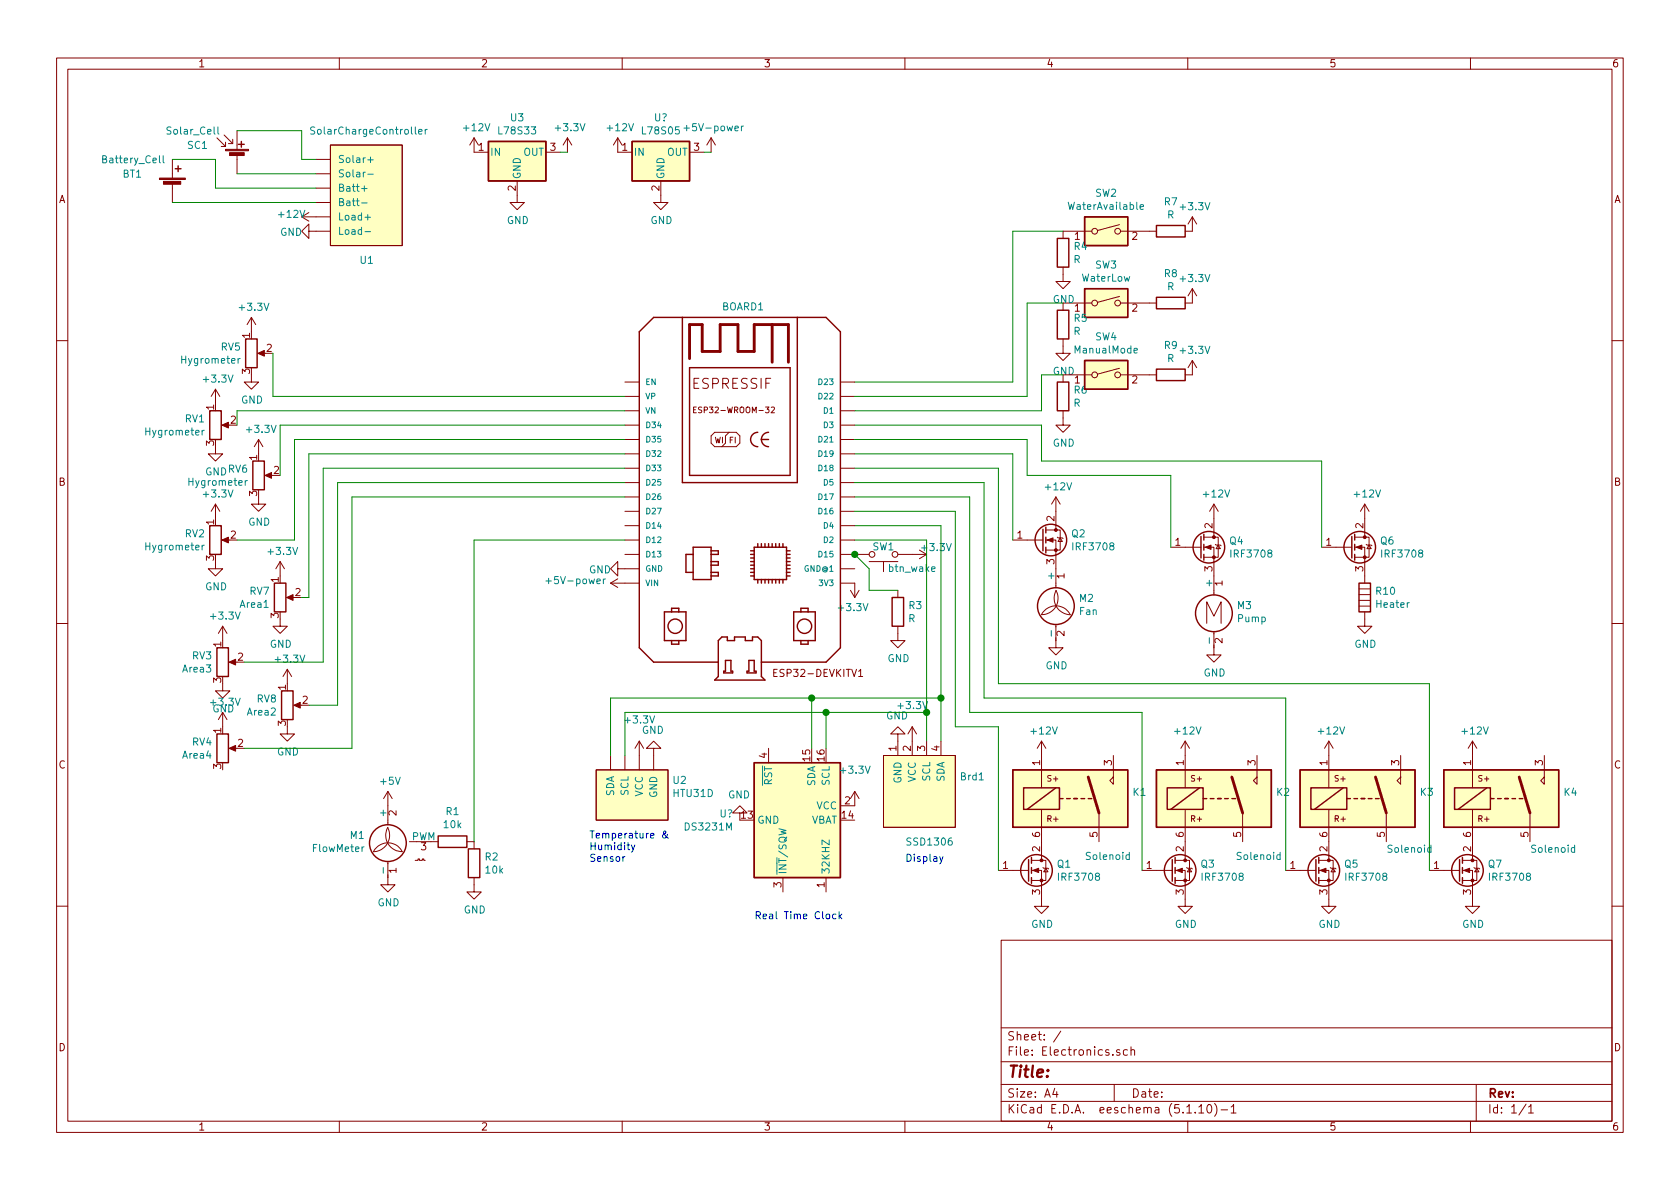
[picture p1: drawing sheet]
EESchema Schematic File Version 4
EELAYER 30 0
EELAYER END
$Descr A4 11693 8268
encoding utf-8
Sheet 1 1
Title ""
Date ""
Rev ""
Comp ""
Comment1 ""
Comment2 ""
Comment3 ""
Comment4 ""
$EndDescr
$Comp
L Electronics-rescue:SW_DIP_x01-Switch SW2
U 1 1
P 7700 1600
F 0 "SW2" H 7700 1867 50  0000 C CNN
F 1 "WaterAvailable" H 7700 1776 50  0000 C CNN
F 2 "" H 7700 1600 50  0001 C CNN
F 3 "~" H 7700 1600 50  0001 C CNN
	1    7700 1600
	1    0    0    -1  
$EndComp
$Comp
L Electronics-rescue:SW_DIP_x01-Switch SW4
U 1 1
P 7700 2600
F 0 "SW4" H 7700 2867 50  0000 C CNN
F 1 "ManualMode" H 7700 2776 50  0000 C CNN
F 2 "" H 7700 2600 50  0001 C CNN
F 3 "~" H 7700 2600 50  0001 C CNN
	1    7700 2600
	1    0    0    -1  
$EndComp
$Comp
L Electronics-rescue:Fan-Motor M2
U 1 1
P 7350 4250
F 0 "M2" H 7508 4346 50  0000 L CNN
F 1 "Fan" H 7508 4255 50  0000 L CNN
F 2 "" H 7350 4260 50  0001 C CNN
F 3 "~" H 7350 4260 50  0001 C CNN
	1    7350 4250
	1    0    0    -1  
$EndComp
$Comp
L Electronics-rescue:Heater-Device R10
U 1 1
P 9500 4150
F 0 "R10" H 9570 4196 50  0000 L CNN
F 1 "Heater" H 9570 4105 50  0000 L CNN
F 2 "" V 9430 4150 50  0001 C CNN
F 3 "~" H 9500 4150 50  0001 C CNN
	1    9500 4150
	1    0    0    -1  
$EndComp
$Comp
L Electronics-rescue:Motor_DC-Motor M3
U 1 1
P 8450 4200
F 0 "M3" H 8608 4196 50  0000 L CNN
F 1 "Pump" H 8608 4105 50  0000 L CNN
F 2 "" H 8450 4110 50  0001 C CNN
F 3 "~" H 8450 4110 50  0001 C CNN
	1    8450 4200
	1    0    0    -1  
$EndComp
$Comp
L Electronics-rescue:IRLB8721PBF-Transistor_FET Q2
U 1 1
P 7250 3750
F 0 "Q2" H 7454 3796 50  0000 L CNN
F 1 "IRF3708" H 7454 3705 50  0000 L CNN
F 2 "Package_TO_SOT_THT:TO-220-3_Vertical" H 7500 3675 50  0001 L CIN
F 3 "http://www.infineon.com/dgdl/irlb8721pbf.pdf?fileId=5546d462533600a40153566056732591" H 7250 3750 50  0001 L CNN
	1    7250 3750
	1    0    0    -1  
$EndComp
$Comp
L Electronics-rescue:IRLB8721PBF-Transistor_FET Q4
U 1 1
P 8350 3800
F 0 "Q4" H 8554 3846 50  0000 L CNN
F 1 "IRF3708" H 8554 3755 50  0000 L CNN
F 2 "Package_TO_SOT_THT:TO-220-3_Vertical" H 8600 3725 50  0001 L CIN
F 3 "http://www.infineon.com/dgdl/irlb8721pbf.pdf?fileId=5546d462533600a40153566056732591" H 8350 3800 50  0001 L CNN
	1    8350 3800
	1    0    0    -1  
$EndComp
$Comp
L Electronics-rescue:R-Device R4
U 1 1
P 7400 1750
F 0 "R4" H 7470 1796 50  0000 L CNN
F 1 "R" H 7470 1705 50  0000 L CNN
F 2 "" V 7330 1750 50  0001 C CNN
F 3 "~" H 7400 1750 50  0001 C CNN
	1    7400 1750
	1    0    0    -1  
$EndComp
$Comp
L Electronics-rescue:R-Device R7
U 1 1
P 8150 1600
F 0 "R7" V 7943 1600 50  0000 C CNN
F 1 "R" V 8034 1600 50  0000 C CNN
F 2 "" V 8080 1600 50  0001 C CNN
F 3 "~" H 8150 1600 50  0001 C CNN
	1    8150 1600
	0    1    1    0   
$EndComp
$Comp
L Electronics-rescue:R-Device R5
U 1 1
P 7400 2250
F 0 "R5" H 7470 2296 50  0000 L CNN
F 1 "R" H 7470 2205 50  0000 L CNN
F 2 "" V 7330 2250 50  0001 C CNN
F 3 "~" H 7400 2250 50  0001 C CNN
	1    7400 2250
	1    0    0    -1  
$EndComp
$Comp
L Electronics-rescue:R-Device R8
U 1 1
P 8150 2100
F 0 "R8" V 7943 2100 50  0000 C CNN
F 1 "R" V 8034 2100 50  0000 C CNN
F 2 "" V 8080 2100 50  0001 C CNN
F 3 "~" H 8150 2100 50  0001 C CNN
	1    8150 2100
	0    1    1    0   
$EndComp
$Comp
L Electronics-rescue:R-Device R6
U 1 1
P 7400 2750
F 0 "R6" H 7470 2796 50  0000 L CNN
F 1 "R" H 7470 2705 50  0000 L CNN
F 2 "" V 7330 2750 50  0001 C CNN
F 3 "~" H 7400 2750 50  0001 C CNN
	1    7400 2750
	1    0    0    -1  
$EndComp
$Comp
L Electronics-rescue:R-Device R9
U 1 1
P 8150 2600
F 0 "R9" V 7943 2600 50  0000 C CNN
F 1 "R" V 8034 2600 50  0000 C CNN
F 2 "" V 8080 2600 50  0001 C CNN
F 3 "~" H 8150 2600 50  0001 C CNN
	1    8150 2600
	0    1    1    0   
$EndComp
$Comp
L Electronics-rescue:+3.3V-power #PWR040
U 1 1
P 8300 1600
F 0 "#PWR040" H 8300 1450 50  0001 C CNN
F 1 "+3.3V" H 8315 1773 50  0000 C CNN
F 2 "" H 8300 1600 50  0001 C CNN
F 3 "" H 8300 1600 50  0001 C CNN
	1    8300 1600
	1    0    0    -1  
$EndComp
$Comp
L Electronics-rescue:+3.3V-power #PWR041
U 1 1
P 8300 2100
F 0 "#PWR041" H 8300 1950 50  0001 C CNN
F 1 "+3.3V" H 8315 2273 50  0000 C CNN
F 2 "" H 8300 2100 50  0001 C CNN
F 3 "" H 8300 2100 50  0001 C CNN
	1    8300 2100
	1    0    0    -1  
$EndComp
$Comp
L Electronics-rescue:+3.3V-power #PWR042
U 1 1
P 8300 2600
F 0 "#PWR042" H 8300 2450 50  0001 C CNN
F 1 "+3.3V" H 8315 2773 50  0000 C CNN
F 2 "" H 8300 2600 50  0001 C CNN
F 3 "" H 8300 2600 50  0001 C CNN
	1    8300 2600
	1    0    0    -1  
$EndComp
$Comp
L Electronics-rescue:GND-power #PWR037
U 1 1
P 7400 2900
F 0 "#PWR037" H 7400 2650 50  0001 C CNN
F 1 "GND" H 7405 2727 50  0000 C CNN
F 2 "" H 7400 2900 50  0001 C CNN
F 3 "" H 7400 2900 50  0001 C CNN
	1    7400 2900
	1    0    0    -1  
$EndComp
$Comp
L Electronics-rescue:GND-power #PWR036
U 1 1
P 7400 2400
F 0 "#PWR036" H 7400 2150 50  0001 C CNN
F 1 "GND" H 7405 2227 50  0000 C CNN
F 2 "" H 7400 2400 50  0001 C CNN
F 3 "" H 7400 2400 50  0001 C CNN
	1    7400 2400
	1    0    0    -1  
$EndComp
$Comp
L Electronics-rescue:GND-power #PWR035
U 1 1
P 7400 1900
F 0 "#PWR035" H 7400 1650 50  0001 C CNN
F 1 "GND" H 7405 1727 50  0000 C CNN
F 2 "" H 7400 1900 50  0001 C CNN
F 3 "" H 7400 1900 50  0001 C CNN
	1    7400 1900
	1    0    0    -1  
$EndComp
$Comp
L Electronics-rescue:SW_DIP_x01-Switch SW3
U 1 1
P 7700 2100
F 0 "SW3" H 7700 2367 50  0000 C CNN
F 1 "WaterLow" H 7700 2276 50  0000 C CNN
F 2 "" H 7700 2100 50  0001 C CNN
F 3 "~" H 7700 2100 50  0001 C CNN
	1    7700 2100
	1    0    0    -1  
$EndComp
Wire Wire Line
	7400 2600 7250 2600
Wire Wire Line
	7250 2600 7250 2850
Wire Wire Line
	7150 2750 7150 2100
Wire Wire Line
	7150 2100 7400 2100
Wire Wire Line
	7050 2650 7050 1600
Wire Wire Line
	7050 1600 7400 1600
$Comp
L Electronics-rescue:+12V-power #PWR047
U 1 1
P 9500 3600
F 0 "#PWR047" H 9500 3450 50  0001 C CNN
F 1 "+12V" H 9515 3773 50  0000 C CNN
F 2 "" H 9500 3600 50  0001 C CNN
F 3 "" H 9500 3600 50  0001 C CNN
	1    9500 3600
	1    0    0    -1  
$EndComp
$Comp
L Electronics-rescue:+12V-power #PWR033
U 1 1
P 7350 3550
F 0 "#PWR033" H 7350 3400 50  0001 C CNN
F 1 "+12V" H 7365 3723 50  0000 C CNN
F 2 "" H 7350 3550 50  0001 C CNN
F 3 "" H 7350 3550 50  0001 C CNN
	1    7350 3550
	1    0    0    -1  
$EndComp
$Comp
L Electronics-rescue:+12V-power #PWR043
U 1 1
P 8450 3600
F 0 "#PWR043" H 8450 3450 50  0001 C CNN
F 1 "+12V" H 8465 3773 50  0000 C CNN
F 2 "" H 8450 3600 50  0001 C CNN
F 3 "" H 8450 3600 50  0001 C CNN
	1    8450 3600
	1    0    0    -1  
$EndComp
$Comp
L Electronics-rescue:GND-power #PWR034
U 1 1
P 7350 4450
F 0 "#PWR034" H 7350 4200 50  0001 C CNN
F 1 "GND" H 7355 4277 50  0000 C CNN
F 2 "" H 7350 4450 50  0001 C CNN
F 3 "" H 7350 4450 50  0001 C CNN
	1    7350 4450
	1    0    0    -1  
$EndComp
$Comp
L Electronics-rescue:GND-power #PWR048
U 1 1
P 9500 4300
F 0 "#PWR048" H 9500 4050 50  0001 C CNN
F 1 "GND" H 9505 4127 50  0000 C CNN
F 2 "" H 9500 4300 50  0001 C CNN
F 3 "" H 9500 4300 50  0001 C CNN
	1    9500 4300
	1    0    0    -1  
$EndComp
$Comp
L Electronics-rescue:GND-power #PWR044
U 1 1
P 8450 4500
F 0 "#PWR044" H 8450 4250 50  0001 C CNN
F 1 "GND" H 8455 4327 50  0000 C CNN
F 2 "" H 8450 4500 50  0001 C CNN
F 3 "" H 8450 4500 50  0001 C CNN
	1    8450 4500
	1    0    0    -1  
$EndComp
Wire Wire Line
	7250 3200 9200 3200
$Comp
L Electronics-rescue:ADW11-Relay K3
U 1 1
P 9450 5550
F 0 "K3" H 9880 5596 50  0000 L CNN
F 1 "Solenoid" H 9650 5200 50  0000 L CNN
F 2 "Relay_THT:Relay_1P1T_NO_10x24x18.8mm_Panasonic_ADW11xxxxW_THT" H 10775 5500 50  0001 C CNN
F 3 "https://www.panasonic-electric-works.com/pew/es/downloads/ds_dw_hl_en.pdf" H 9450 5550 50  0001 C CNN
	1    9450 5550
	1    0    0    -1  
$EndComp
$Comp
L Electronics-rescue:IRLB8721PBF-Transistor_FET Q5
U 1 1
P 9150 6050
F 0 "Q5" H 9354 6096 50  0000 L CNN
F 1 "IRF3708" H 9354 6005 50  0000 L CNN
F 2 "Package_TO_SOT_THT:TO-220-3_Vertical" H 9400 5975 50  0001 L CIN
F 3 "http://www.infineon.com/dgdl/irlb8721pbf.pdf?fileId=5546d462533600a40153566056732591" H 9150 6050 50  0001 L CNN
	1    9150 6050
	1    0    0    -1  
$EndComp
$Comp
L Electronics-rescue:+12V-power #PWR045
U 1 1
P 9250 5250
F 0 "#PWR045" H 9250 5100 50  0001 C CNN
F 1 "+12V" H 9265 5423 50  0000 C CNN
F 2 "" H 9250 5250 50  0001 C CNN
F 3 "" H 9250 5250 50  0001 C CNN
	1    9250 5250
	1    0    0    -1  
$EndComp
$Comp
L Electronics-rescue:GND-power #PWR046
U 1 1
P 9250 6250
F 0 "#PWR046" H 9250 6000 50  0001 C CNN
F 1 "GND" H 9255 6077 50  0000 C CNN
F 2 "" H 9250 6250 50  0001 C CNN
F 3 "" H 9250 6250 50  0001 C CNN
	1    9250 6250
	1    0    0    -1  
$EndComp
$Comp
L Electronics-rescue:ADW11-Relay K2
U 1 1
P 8450 5550
F 0 "K2" H 8880 5596 50  0000 L CNN
F 1 "Solenoid" H 8600 5150 50  0000 L CNN
F 2 "Relay_THT:Relay_1P1T_NO_10x24x18.8mm_Panasonic_ADW11xxxxW_THT" H 9775 5500 50  0001 C CNN
F 3 "https://www.panasonic-electric-works.com/pew/es/downloads/ds_dw_hl_en.pdf" H 8450 5550 50  0001 C CNN
	1    8450 5550
	1    0    0    -1  
$EndComp
$Comp
L Electronics-rescue:IRLB8721PBF-Transistor_FET Q3
U 1 1
P 8150 6050
F 0 "Q3" H 8354 6096 50  0000 L CNN
F 1 "IRF3708" H 8354 6005 50  0000 L CNN
F 2 "Package_TO_SOT_THT:TO-220-3_Vertical" H 8400 5975 50  0001 L CIN
F 3 "http://www.infineon.com/dgdl/irlb8721pbf.pdf?fileId=5546d462533600a40153566056732591" H 8150 6050 50  0001 L CNN
	1    8150 6050
	1    0    0    -1  
$EndComp
$Comp
L Electronics-rescue:+12V-power #PWR038
U 1 1
P 8250 5250
F 0 "#PWR038" H 8250 5100 50  0001 C CNN
F 1 "+12V" H 8265 5423 50  0000 C CNN
F 2 "" H 8250 5250 50  0001 C CNN
F 3 "" H 8250 5250 50  0001 C CNN
	1    8250 5250
	1    0    0    -1  
$EndComp
$Comp
L Electronics-rescue:GND-power #PWR039
U 1 1
P 8250 6250
F 0 "#PWR039" H 8250 6000 50  0001 C CNN
F 1 "GND" H 8255 6077 50  0000 C CNN
F 2 "" H 8250 6250 50  0001 C CNN
F 3 "" H 8250 6250 50  0001 C CNN
	1    8250 6250
	1    0    0    -1  
$EndComp
$Comp
L Electronics-rescue:ADW11-Relay K4
U 1 1
P 10450 5550
F 0 "K4" H 10880 5596 50  0000 L CNN
F 1 "Solenoid" H 10650 5200 50  0000 L CNN
F 2 "Relay_THT:Relay_1P1T_NO_10x24x18.8mm_Panasonic_ADW11xxxxW_THT" H 11775 5500 50  0001 C CNN
F 3 "https://www.panasonic-electric-works.com/pew/es/downloads/ds_dw_hl_en.pdf" H 10450 5550 50  0001 C CNN
	1    10450 5550
	1    0    0    -1  
$EndComp
$Comp
L Electronics-rescue:IRLB8721PBF-Transistor_FET Q7
U 1 1
P 10150 6050
F 0 "Q7" H 10354 6096 50  0000 L CNN
F 1 "IRF3708" H 10354 6005 50  0000 L CNN
F 2 "Package_TO_SOT_THT:TO-220-3_Vertical" H 10400 5975 50  0001 L CIN
F 3 "http://www.infineon.com/dgdl/irlb8721pbf.pdf?fileId=5546d462533600a40153566056732591" H 10150 6050 50  0001 L CNN
	1    10150 6050
	1    0    0    -1  
$EndComp
$Comp
L Electronics-rescue:+12V-power #PWR049
U 1 1
P 10250 5250
F 0 "#PWR049" H 10250 5100 50  0001 C CNN
F 1 "+12V" H 10265 5423 50  0000 C CNN
F 2 "" H 10250 5250 50  0001 C CNN
F 3 "" H 10250 5250 50  0001 C CNN
	1    10250 5250
	1    0    0    -1  
$EndComp
$Comp
L Electronics-rescue:GND-power #PWR050
U 1 1
P 10250 6250
F 0 "#PWR050" H 10250 6000 50  0001 C CNN
F 1 "GND" H 10255 6077 50  0000 C CNN
F 2 "" H 10250 6250 50  0001 C CNN
F 3 "" H 10250 6250 50  0001 C CNN
	1    10250 6250
	1    0    0    -1  
$EndComp
$Comp
L Electronics-rescue:ADW11-Relay K1
U 1 1
P 7450 5550
F 0 "K1" H 7880 5596 50  0000 L CNN
F 1 "Solenoid" H 7550 5150 50  0000 L CNN
F 2 "Relay_THT:Relay_1P1T_NO_10x24x18.8mm_Panasonic_ADW11xxxxW_THT" H 8775 5500 50  0001 C CNN
F 3 "https://www.panasonic-electric-works.com/pew/es/downloads/ds_dw_hl_en.pdf" H 7450 5550 50  0001 C CNN
	1    7450 5550
	1    0    0    -1  
$EndComp
$Comp
L Electronics-rescue:IRLB8721PBF-Transistor_FET Q1
U 1 1
P 7150 6050
F 0 "Q1" H 7354 6096 50  0000 L CNN
F 1 "IRF3708" H 7354 6005 50  0000 L CNN
F 2 "Package_TO_SOT_THT:TO-220-3_Vertical" H 7400 5975 50  0001 L CIN
F 3 "http://www.infineon.com/dgdl/irlb8721pbf.pdf?fileId=5546d462533600a40153566056732591" H 7150 6050 50  0001 L CNN
	1    7150 6050
	1    0    0    -1  
$EndComp
$Comp
L Electronics-rescue:+12V-power #PWR031
U 1 1
P 7250 5250
F 0 "#PWR031" H 7250 5100 50  0001 C CNN
F 1 "+12V" H 7265 5423 50  0000 C CNN
F 2 "" H 7250 5250 50  0001 C CNN
F 3 "" H 7250 5250 50  0001 C CNN
	1    7250 5250
	1    0    0    -1  
$EndComp
$Comp
L Electronics-rescue:GND-power #PWR032
U 1 1
P 7250 6250
F 0 "#PWR032" H 7250 6000 50  0001 C CNN
F 1 "GND" H 7255 6077 50  0000 C CNN
F 2 "" H 7250 6250 50  0001 C CNN
F 3 "" H 7250 6250 50  0001 C CNN
	1    7250 6250
	1    0    0    -1  
$EndComp
Wire Wire Line
	6950 4750 9950 4750
Wire Wire Line
	9950 4750 9950 6050
Wire Wire Line
	8950 6050 8950 4850
Wire Wire Line
	8950 4850 6850 4850
Wire Wire Line
	7950 4950 7950 6050
Wire Wire Line
	7250 2950 7250 3200
Wire Wire Line
	7150 3050 7150 3300
Wire Wire Line
	7050 3150 7050 3750
Wire Wire Line
	6950 6050 6950 5050
Wire Wire Line
	6950 3250 6950 4750
Wire Wire Line
	6850 4850 6850 3350
$Comp
L SSD1306-128x64_OLED:SSD1306 Brd1
U 1 1
P 6400 5500
F 0 "Brd1" H 6678 5604 50  0000 L CNN
F 1 "SSD1306" H 6300 5150 50  0000 L CNN
F 2 "" H 6400 5750 50  0001 C CNN
F 3 "" H 6400 5750 50  0001 C CNN
	1    6400 5500
	1    0    0    -1  
$EndComp
$Comp
L Electronics-rescue:R-Device R1
U 1 1
P 3150 5850
F 0 "R1" V 3357 5850 50  0000 C CNN
F 1 "10k" V 3266 5850 50  0000 C CNN
F 2 "" V 3080 5850 50  0001 C CNN
F 3 "~" H 3150 5850 50  0001 C CNN
	1    3150 5850
	0    -1   -1   0   
$EndComp
$Comp
L Electronics-rescue:R-Device R2
U 1 1
P 3300 6000
F 0 "R2" H 3370 6046 50  0000 L CNN
F 1 "10k" H 3370 5955 50  0000 L CNN
F 2 "" V 3230 6000 50  0001 C CNN
F 3 "~" H 3300 6000 50  0001 C CNN
	1    3300 6000
	1    0    0    -1  
$EndComp
$Comp
L Electronics-rescue:GND-power #PWR022
U 1 1
P 3300 6150
F 0 "#PWR022" H 3300 5900 50  0001 C CNN
F 1 "GND" H 3305 5977 50  0000 C CNN
F 2 "" H 3300 6150 50  0001 C CNN
F 3 "" H 3300 6150 50  0001 C CNN
	1    3300 6150
	1    0    0    -1  
$EndComp
$Comp
L Electronics-rescue:+5V-power #PWR018
U 1 1
P 2700 5600
F 0 "#PWR018" H 2700 5450 50  0001 C CNN
F 1 "+5V" H 2715 5773 50  0000 C CNN
F 2 "" H 2700 5600 50  0001 C CNN
F 3 "" H 2700 5600 50  0001 C CNN
	1    2700 5600
	1    0    0    -1  
$EndComp
$Comp
L Electronics-rescue:GND-power #PWR019
U 1 1
P 2700 6100
F 0 "#PWR019" H 2700 5850 50  0001 C CNN
F 1 "GND" H 2705 5927 50  0000 C CNN
F 2 "" H 2700 6100 50  0001 C CNN
F 3 "" H 2700 6100 50  0001 C CNN
	1    2700 6100
	1    0    0    -1  
$EndComp
$Comp
L Electronics-rescue:Fan_Tacho_PWM-Motor M1
U 1 1
P 2700 5900
F 0 "M1" H 2857 5996 50  0000 L CNN
F 1 "FlowMeter" H 2857 5905 50  0000 L CNN
F 2 "" H 2700 5910 50  0001 C CNN
F 3 "http://www.formfactors.org/developer%5Cspecs%5Crev1_2_public.pdf" H 2700 5910 50  0001 C CNN
	1    2700 5900
	-1   0    0    -1  
$EndComp
Wire Wire Line
	6650 3550 5950 3550
Wire Wire Line
	6650 5050 6650 3550
Wire Wire Line
	6950 5050 6650 5050
Wire Wire Line
	6750 4950 7950 4950
Wire Wire Line
	6750 3450 6750 4950
Wire Wire Line
	5950 3450 6750 3450
Wire Wire Line
	6850 3350 5950 3350
Wire Wire Line
	5950 3250 6950 3250
Wire Wire Line
	5950 3150 7050 3150
Wire Wire Line
	5950 3050 7150 3050
Wire Wire Line
	5950 2950 7250 2950
Wire Wire Line
	5950 2650 7050 2650
Wire Wire Line
	5950 2750 7150 2750
Wire Wire Line
	7250 2850 5950 2850
Wire Wire Line
	4350 3450 2450 3450
$Comp
L Electronics-rescue:R_POT-Device RV4
U 1 1
P 1550 5200
F 0 "RV4" H 1480 5246 50  0000 R CNN
F 1 "Area4" H 1480 5155 50  0000 R CNN
F 2 "" H 1550 5200 50  0001 C CNN
F 3 "~" H 1550 5200 50  0001 C CNN
	1    1550 5200
	1    0    0    -1  
$EndComp
$Comp
L Electronics-rescue:R_POT-Device RV3
U 1 1
P 1550 4600
F 0 "RV3" H 1480 4646 50  0000 R CNN
F 1 "Area3" H 1480 4555 50  0000 R CNN
F 2 "" H 1550 4600 50  0001 C CNN
F 3 "~" H 1550 4600 50  0001 C CNN
	1    1550 4600
	1    0    0    -1  
$EndComp
$Comp
L Electronics-rescue:R_POT-Device RV8
U 1 1
P 2000 4900
F 0 "RV8" H 1930 4946 50  0000 R CNN
F 1 "Area2" H 1930 4855 50  0000 R CNN
F 2 "" H 2000 4900 50  0001 C CNN
F 3 "~" H 2000 4900 50  0001 C CNN
	1    2000 4900
	1    0    0    -1  
$EndComp
$Comp
L Electronics-rescue:R_POT-Device RV7
U 1 1
P 1950 4150
F 0 "RV7" H 1880 4196 50  0000 R CNN
F 1 "Area1" H 1880 4105 50  0000 R CNN
F 2 "" H 1950 4150 50  0001 C CNN
F 3 "~" H 1950 4150 50  0001 C CNN
	1    1950 4150
	1    0    0    -1  
$EndComp
Wire Wire Line
	1650 3750 2050 3750
Wire Wire Line
	2050 3050 4350 3050
Wire Wire Line
	4350 3350 2350 3350
Wire Wire Line
	4350 3250 2250 3250
Wire Wire Line
	4350 3150 2150 3150
Wire Wire Line
	1950 2950 1950 3300
Wire Wire Line
	2050 3050 2050 3750
Wire Wire Line
	4350 2950 1950 2950
Wire Wire Line
	1650 2850 1650 2950
Wire Wire Line
	4350 2850 1650 2850
Wire Wire Line
	1900 2750 1900 2450
Wire Wire Line
	4350 2750 1900 2750
$Comp
L Electronics-rescue:+3.3V-power #PWR01
U 1 1
P 1500 3600
F 0 "#PWR01" H 1500 3450 50  0001 C CNN
F 1 "+3.3V" H 1515 3773 50  0000 C CNN
F 2 "" H 1500 3600 50  0001 C CNN
F 3 "" H 1500 3600 50  0001 C CNN
	1    1500 3600
	1    0    0    -1  
$EndComp
$Comp
L Electronics-rescue:GND-power #PWR04
U 1 1
P 1500 3900
F 0 "#PWR04" H 1500 3650 50  0001 C CNN
F 1 "GND" H 1505 3727 50  0000 C CNN
F 2 "" H 1500 3900 50  0001 C CNN
F 3 "" H 1500 3900 50  0001 C CNN
	1    1500 3900
	1    0    0    -1  
$EndComp
$Comp
L Electronics-rescue:R_POT-Device RV2
U 1 1
P 1500 3750
F 0 "RV2" H 1430 3796 50  0000 R CNN
F 1 "Hygrometer" H 1430 3705 50  0000 R CNN
F 2 "" H 1500 3750 50  0001 C CNN
F 3 "~" H 1500 3750 50  0001 C CNN
	1    1500 3750
	1    0    0    -1  
$EndComp
$Comp
L Electronics-rescue:+3.3V-power #PWR010
U 1 1
P 1800 3150
F 0 "#PWR010" H 1800 3000 50  0001 C CNN
F 1 "+3.3V" H 1815 3323 50  0000 C CNN
F 2 "" H 1800 3150 50  0001 C CNN
F 3 "" H 1800 3150 50  0001 C CNN
	1    1800 3150
	1    0    0    -1  
$EndComp
$Comp
L Electronics-rescue:GND-power #PWR011
U 1 1
P 1800 3450
F 0 "#PWR011" H 1800 3200 50  0001 C CNN
F 1 "GND" H 1805 3277 50  0000 C CNN
F 2 "" H 1800 3450 50  0001 C CNN
F 3 "" H 1800 3450 50  0001 C CNN
	1    1800 3450
	1    0    0    -1  
$EndComp
$Comp
L Electronics-rescue:R_POT-Device RV6
U 1 1
P 1800 3300
F 0 "RV6" H 1730 3346 50  0000 R CNN
F 1 "Hygrometer" H 1730 3255 50  0000 R CNN
F 2 "" H 1800 3300 50  0001 C CNN
F 3 "~" H 1800 3300 50  0001 C CNN
	1    1800 3300
	1    0    0    -1  
$EndComp
$Comp
L Electronics-rescue:+3.3V-power #PWR02
U 1 1
P 1500 2800
F 0 "#PWR02" H 1500 2650 50  0001 C CNN
F 1 "+3.3V" H 1515 2973 50  0000 C CNN
F 2 "" H 1500 2800 50  0001 C CNN
F 3 "" H 1500 2800 50  0001 C CNN
	1    1500 2800
	1    0    0    -1  
$EndComp
$Comp
L Electronics-rescue:GND-power #PWR03
U 1 1
P 1500 3100
F 0 "#PWR03" H 1500 2850 50  0001 C CNN
F 1 "GND" H 1505 2927 50  0000 C CNN
F 2 "" H 1500 3100 50  0001 C CNN
F 3 "" H 1500 3100 50  0001 C CNN
	1    1500 3100
	1    0    0    -1  
$EndComp
$Comp
L Electronics-rescue:R_POT-Device RV1
U 1 1
P 1500 2950
F 0 "RV1" H 1430 2996 50  0000 R CNN
F 1 "Hygrometer" H 1430 2905 50  0000 R CNN
F 2 "" H 1500 2950 50  0001 C CNN
F 3 "~" H 1500 2950 50  0001 C CNN
	1    1500 2950
	1    0    0    -1  
$EndComp
$Comp
L Electronics-rescue:+3.3V-power #PWR08
U 1 1
P 1750 2300
F 0 "#PWR08" H 1750 2150 50  0001 C CNN
F 1 "+3.3V" H 1765 2473 50  0000 C CNN
F 2 "" H 1750 2300 50  0001 C CNN
F 3 "" H 1750 2300 50  0001 C CNN
	1    1750 2300
	1    0    0    -1  
$EndComp
$Comp
L Electronics-rescue:GND-power #PWR09
U 1 1
P 1750 2600
F 0 "#PWR09" H 1750 2350 50  0001 C CNN
F 1 "GND" H 1755 2427 50  0000 C CNN
F 2 "" H 1750 2600 50  0001 C CNN
F 3 "" H 1750 2600 50  0001 C CNN
	1    1750 2600
	1    0    0    -1  
$EndComp
$Comp
L Electronics-rescue:R_POT-Device RV5
U 1 1
P 1750 2450
F 0 "RV5" H 1680 2496 50  0000 R CNN
F 1 "Hygrometer" H 1680 2405 50  0000 R CNN
F 2 "" H 1750 2450 50  0001 C CNN
F 3 "~" H 1750 2450 50  0001 C CNN
	1    1750 2450
	1    0    0    -1  
$EndComp
$Comp
L Electronics-rescue:+3.3V-power #PWR029
U 1 1
P 6350 3850
F 0 "#PWR029" H 6350 3700 50  0001 C CNN
F 1 "+3.3V" V 6300 3900 50  0000 L CNN
F 2 "" H 6350 3850 50  0001 C CNN
F 3 "" H 6350 3850 50  0001 C CNN
	1    6350 3850
	0    1    1    0   
$EndComp
Wire Wire Line
	6550 3650 6550 4850
$Comp
L Electronics-rescue:GND-power #PWR028
U 1 1
P 6250 5150
F 0 "#PWR028" H 6250 4900 50  0001 C CNN
F 1 "GND" H 6255 4977 50  0000 C CNN
F 2 "" H 6250 5150 50  0001 C CNN
F 3 "" H 6250 5150 50  0001 C CNN
	1    6250 5150
	-1   0    0    1   
$EndComp
$Comp
L Electronics-rescue:+3.3V-power #PWR030
U 1 1
P 6350 5150
F 0 "#PWR030" H 6350 5000 50  0001 C CNN
F 1 "+3.3V" H 6350 5400 50  0000 C CNN
F 2 "" H 6350 5150 50  0001 C CNN
F 3 "" H 6350 5150 50  0001 C CNN
	1    6350 5150
	1    0    0    -1  
$EndComp
$Comp
L Electronics-rescue:+3.3V-power #PWR012
U 1 1
P 1950 4000
F 0 "#PWR012" H 1950 3850 50  0001 C CNN
F 1 "+3.3V" H 1965 4173 50  0000 C CNN
F 2 "" H 1950 4000 50  0001 C CNN
F 3 "" H 1950 4000 50  0001 C CNN
	1    1950 4000
	1    0    0    -1  
$EndComp
$Comp
L Electronics-rescue:+3.3V-power #PWR07
U 1 1
P 1550 5050
F 0 "#PWR07" H 1550 4900 50  0001 C CNN
F 1 "+3.3V" H 1565 5223 50  0000 C CNN
F 2 "" H 1550 5050 50  0001 C CNN
F 3 "" H 1550 5050 50  0001 C CNN
	1    1550 5050
	1    0    0    -1  
$EndComp
$Comp
L Electronics-rescue:+3.3V-power #PWR05
U 1 1
P 1550 4450
F 0 "#PWR05" H 1550 4300 50  0001 C CNN
F 1 "+3.3V" H 1565 4623 50  0000 C CNN
F 2 "" H 1550 4450 50  0001 C CNN
F 3 "" H 1550 4450 50  0001 C CNN
	1    1550 4450
	1    0    0    -1  
$EndComp
$Comp
L Electronics-rescue:+3.3V-power #PWR014
U 1 1
P 2000 4750
F 0 "#PWR014" H 2000 4600 50  0001 C CNN
F 1 "+3.3V" H 2015 4923 50  0000 C CNN
F 2 "" H 2000 4750 50  0001 C CNN
F 3 "" H 2000 4750 50  0001 C CNN
	1    2000 4750
	1    0    0    -1  
$EndComp
Wire Wire Line
	2150 3150 2150 4150
Wire Wire Line
	2150 4150 2100 4150
$Comp
L Electronics-rescue:GND-power #PWR013
U 1 1
P 1950 4300
F 0 "#PWR013" H 1950 4050 50  0001 C CNN
F 1 "GND" H 1955 4127 50  0000 C CNN
F 2 "" H 1950 4300 50  0001 C CNN
F 3 "" H 1950 4300 50  0001 C CNN
	1    1950 4300
	1    0    0    -1  
$EndComp
$Comp
L Electronics-rescue:GND-power #PWR06
U 1 1
P 1550 4750
F 0 "#PWR06" H 1550 4500 50  0001 C CNN
F 1 "GND" H 1555 4577 50  0000 C CNN
F 2 "" H 1550 4750 50  0001 C CNN
F 3 "" H 1550 4750 50  0001 C CNN
	1    1550 4750
	1    0    0    -1  
$EndComp
$Comp
L Electronics-rescue:GND-power #PWR015
U 1 1
P 2000 5050
F 0 "#PWR015" H 2000 4800 50  0001 C CNN
F 1 "GND" H 2005 4877 50  0000 C CNN
F 2 "" H 2000 5050 50  0001 C CNN
F 3 "" H 2000 5050 50  0001 C CNN
	1    2000 5050
	1    0    0    -1  
$EndComp
Wire Wire Line
	2250 3250 2250 4600
Wire Wire Line
	2250 4600 1700 4600
Wire Wire Line
	2350 4900 2150 4900
Wire Wire Line
	2350 3350 2350 4900
Wire Wire Line
	1700 5200 2450 5200
Wire Wire Line
	2450 3450 2450 5200
Wire Wire Line
	4350 3750 3300 3750
Wire Wire Line
	3300 3750 3300 5850
Wire Wire Line
	6550 3650 5950 3650
$Comp
L Electronics-rescue:SW_Push-Switch SW1
U 1 1
P 6150 3850
F 0 "SW1" H 6150 3800 50  0000 C CNN
F 1 "btn_wake" H 5950 3950 50  0000 C CNN
F 2 "" H 6150 4050 50  0001 C CNN
F 3 "~" H 6150 4050 50  0001 C CNN
	1    6150 3850
	-1   0    0    1   
$EndComp
Wire Wire Line
	5950 3750 6450 3750
Wire Wire Line
	6450 3750 6450 4950
$Comp
L Electronics-rescue:GND-power #PWR027
U 1 1
P 6250 4400
F 0 "#PWR027" H 6250 4150 50  0001 C CNN
F 1 "GND" H 6255 4227 50  0000 C CNN
F 2 "" H 6250 4400 50  0001 C CNN
F 3 "" H 6250 4400 50  0001 C CNN
	1    6250 4400
	1    0    0    -1  
$EndComp
$Comp
L Electronics-rescue:R-Device R3
U 1 1
P 6250 4250
F 0 "R3" H 6320 4296 50  0000 L CNN
F 1 "R" H 6320 4205 50  0000 L CNN
F 2 "" V 6180 4250 50  0001 C CNN
F 3 "~" H 6250 4250 50  0001 C CNN
	1    6250 4250
	1    0    0    -1  
$EndComp
Wire Wire Line
	6250 4100 6050 4100
Wire Wire Line
	6050 3950 5950 3850
Wire Wire Line
	7150 3300 8150 3300
Wire Wire Line
	8150 3300 8150 3800
Wire Wire Line
	9200 3200 9200 3800
$Comp
L Electronics-rescue:IRLB8721PBF-Transistor_FET Q6
U 1 1
P 9400 3800
F 0 "Q6" H 9604 3846 50  0000 L CNN
F 1 "IRF3708" H 9604 3755 50  0000 L CNN
F 2 "Package_TO_SOT_THT:TO-220-3_Vertical" H 9650 3725 50  0001 L CIN
F 3 "http://www.infineon.com/dgdl/irlb8721pbf.pdf?fileId=5546d462533600a40153566056732591" H 9400 3800 50  0001 L CNN
	1    9400 3800
	1    0    0    -1  
$EndComp
$Comp
L Electronics-rescue:L7805-Regulator_Linear U3
U 1 1
P 3600 1050
F 0 "U3" H 3600 1292 50  0000 C CNN
F 1 "L78S33" H 3600 1201 50  0000 C CNN
F 2 "" H 3625 900 50  0001 L CIN
F 3 "http://www.st.com/content/ccc/resource/technical/document/datasheet/41/4f/b3/b0/12/d4/47/88/CD00000444.pdf/files/CD00000444.pdf/jcr:content/translations/en.CD00000444.pdf" H 3600 1000 50  0001 C CNN
	1    3600 1050
	1    0    0    -1  
$EndComp
$Comp
L Electronics-rescue:GND-power #PWR024
U 1 1
P 3600 1350
F 0 "#PWR024" H 3600 1100 50  0001 C CNN
F 1 "GND" H 3605 1177 50  0000 C CNN
F 2 "" H 3600 1350 50  0001 C CNN
F 3 "" H 3600 1350 50  0001 C CNN
	1    3600 1350
	1    0    0    -1  
$EndComp
$Comp
L Electronics-rescue:+12V-power #PWR023
U 1 1
P 3300 1050
F 0 "#PWR023" H 3300 900 50  0001 C CNN
F 1 "+12V" H 3315 1223 50  0000 C CNN
F 2 "" H 3300 1050 50  0001 C CNN
F 3 "" H 3300 1050 50  0001 C CNN
	1    3300 1050
	1    0    0    -1  
$EndComp
Wire Wire Line
	3900 1050 3950 1050
$Comp
L Electronics-rescue:GND-power #PWR025
U 1 1
P 4350 3950
F 0 "#PWR025" H 4350 3700 50  0001 C CNN
F 1 "GND" V 4355 3777 50  0000 C CNN
F 2 "" H 4350 3950 50  0001 C CNN
F 3 "" H 4350 3950 50  0001 C CNN
	1    4350 3950
	0    1    1    0   
$EndComp
Wire Wire Line
	6050 3950 6050 4100
Connection ~ 5950 3850
$Comp
L Electronics-rescue:+3.3V-power #PWR026
U 1 1
P 5950 4050
F 0 "#PWR026" H 5950 3900 50  0001 C CNN
F 1 "+3.3V" H 5965 4223 50  0000 C CNN
F 2 "" H 5950 4050 50  0001 C CNN
F 3 "" H 5950 4050 50  0001 C CNN
	1    5950 4050
	-1   0    0    1   
$EndComp
$Comp
L ESP32DEVKITV1:ESP32DEVKITV1 BOARD1
U 1 1
P 4450 4450
F 0 "BOARD1" H 5173 6776 50  0000 C CNN
F 1 "ESP32DEVKITV1" H 4450 4450 50  0001 L BNN
F 2 "ESP32-DEVKITV1" H 4450 4450 50  0001 L BNN
F 3 "" H 4450 4450 50  0001 L BNN
	1    4450 4450
	1    0    0    -1  
$EndComp
$Comp
L Electronics-cache:+3.3V #PWR?
U 1 1
P 3950 1050
F 0 "#PWR?" H 3950 900 50  0001 C CNN
F 1 "+3.3V" H 3965 1223 50  0000 C CNN
F 2 "" H 3950 1050 50  0001 C CNN
F 3 "" H 3950 1050 50  0001 C CNN
	1    3950 1050
	1    0    0    -1  
$EndComp
$Comp
L Electronics-rescue:L7805-Regulator_Linear U?
U 1 1
P 4600 1050
F 0 "U?" H 4600 1292 50  0000 C CNN
F 1 "L78S05" H 4600 1201 50  0000 C CNN
F 2 "" H 4625 900 50  0001 L CIN
F 3 "http://www.st.com/content/ccc/resource/technical/document/datasheet/41/4f/b3/b0/12/d4/47/88/CD00000444.pdf/files/CD00000444.pdf/jcr:content/translations/en.CD00000444.pdf" H 4600 1000 50  0001 C CNN
	1    4600 1050
	1    0    0    -1  
$EndComp
$Comp
L Electronics-rescue:GND-power #PWR?
U 1 1
P 4600 1350
F 0 "#PWR?" H 4600 1100 50  0001 C CNN
F 1 "GND" H 4605 1177 50  0000 C CNN
F 2 "" H 4600 1350 50  0001 C CNN
F 3 "" H 4600 1350 50  0001 C CNN
	1    4600 1350
	1    0    0    -1  
$EndComp
$Comp
L Electronics-rescue:+12V-power #PWR?
U 1 1
P 4300 1050
F 0 "#PWR?" H 4300 900 50  0001 C CNN
F 1 "+12V" H 4315 1223 50  0000 C CNN
F 2 "" H 4300 1050 50  0001 C CNN
F 3 "" H 4300 1050 50  0001 C CNN
	1    4300 1050
	1    0    0    -1  
$EndComp
Wire Wire Line
	4900 1050 4950 1050
$Comp
L Electronics-rescue:+5V-power #PWR?
U 1 1
P 4950 1050
F 0 "#PWR?" H 4950 900 50  0001 C CNN
F 1 "+5V-power" H 4965 1223 50  0000 C CNN
F 2 "" H 4950 1050 50  0001 C CNN
F 3 "" H 4950 1050 50  0001 C CNN
	1    4950 1050
	1    0    0    -1  
$EndComp
$Comp
L Electronics-rescue:+5V-power #PWR?
U 1 1
P 4350 4050
F 0 "#PWR?" H 4350 3900 50  0001 C CNN
F 1 "+5V-power" V 4365 4177 50  0000 L CNN
F 2 "" H 4350 4050 50  0001 C CNN
F 3 "" H 4350 4050 50  0001 C CNN
	1    4350 4050
	0    -1   -1   0   
$EndComp
$Comp
L Device:Solar_Cell SC1
U 1 1
P 1650 1100
F 0 "SC1" H 1300 1200 50  0000 L CNN
F 1 "Solar_Cell" H 1150 1300 50  0000 L CNN
F 2 "" V 1650 1160 50  0001 C CNN
F 3 "~" V 1650 1160 50  0001 C CNN
	1    1650 1100
	1    0    0    -1  
$EndComp
$Comp
L Electronics-rescue:SolarChargeController-Electronics-cache U1
U 1 1
P 2150 950
F 0 "U1" H 2500 100 50  0000 L CNN
F 1 "SolarChargeController" H 2150 1000 50  0000 L CNN
F 2 "" H 2100 1000 50  0001 C CNN
F 3 "" H 2100 1000 50  0001 C CNN
	1    2150 950 
	1    0    0    -1  
$EndComp
Wire Wire Line
	2100 1100 2100 900 
Wire Wire Line
	2100 900  1650 900 
$Comp
L Device:Battery_Cell BT1
U 1 1
P 1200 1300
F 0 "BT1" H 850 1400 50  0000 L CNN
F 1 "Battery_Cell" H 700 1500 50  0000 L CNN
F 2 "" V 1200 1360 50  0001 C CNN
F 3 "~" V 1200 1360 50  0001 C CNN
	1    1200 1300
	1    0    0    -1  
$EndComp
Wire Wire Line
	2100 1100 2200 1100
Wire Wire Line
	1650 1200 2200 1200
Wire Wire Line
	2200 1300 1500 1300
Wire Wire Line
	1500 1300 1500 1100
Wire Wire Line
	2200 1400 1200 1400
Wire Wire Line
	1500 1100 1200 1100
$Comp
L Electronics-rescue:GND-power #PWR?
U 1 1
P 2200 1600
F 0 "#PWR?" H 2200 1350 50  0001 C CNN
F 1 "GND" V 2205 1427 50  0000 C CNN
F 2 "" H 2200 1600 50  0001 C CNN
F 3 "" H 2200 1600 50  0001 C CNN
	1    2200 1600
	0    1    1    0   
$EndComp
$Comp
L Electronics-rescue:+12V-power #PWR?
U 1 1
P 2200 1500
F 0 "#PWR?" H 2200 1350 50  0001 C CNN
F 1 "+12V" V 2215 1673 50  0000 C CNN
F 2 "" H 2200 1500 50  0001 C CNN
F 3 "" H 2200 1500 50  0001 C CNN
	1    2200 1500
	0    -1   -1   0   
$EndComp
$Comp
L Timer_RTC:DS3231M U?
U 1 1
P 5550 5700
F 0 "U?" V 5504 5257 50  0000 R CNN
F 1 "DS3231M" V 5595 5257 50  0000 R CNN
F 2 "Package_SO:SOIC-16W_7.5x10.3mm_P1.27mm" H 5550 5100 50  0001 C CNN
F 3 "http://datasheets.maximintegrated.com/en/ds/DS3231.pdf" H 5820 5750 50  0001 C CNN
	1    5550 5700
	0    1    1    0   
$EndComp
$Comp
L Electronics-rescue:GND-power #PWR?
U 1 1
P 5150 5700
F 0 "#PWR?" H 5150 5450 50  0001 C CNN
F 1 "GND" H 5155 5527 50  0000 C CNN
F 2 "" H 5150 5700 50  0001 C CNN
F 3 "" H 5150 5700 50  0001 C CNN
	1    5150 5700
	-1   0    0    1   
$EndComp
$Comp
L Electronics-rescue:+3.3V-power #PWR?
U 1 1
P 5950 5600
F 0 "#PWR?" H 5950 5450 50  0001 C CNN
F 1 "+3.3V" H 5950 5850 50  0000 C CNN
F 2 "" H 5950 5600 50  0001 C CNN
F 3 "" H 5950 5600 50  0001 C CNN
	1    5950 5600
	1    0    0    -1  
$EndComp
Wire Wire Line
	6450 4950 5750 4950
Wire Wire Line
	5750 4950 5750 5200
Connection ~ 6450 4950
Wire Wire Line
	6450 4950 6450 5150
Wire Wire Line
	6550 4850 5650 4850
Wire Wire Line
	5650 4850 5650 5200
Connection ~ 6550 4850
Wire Wire Line
	6550 4850 6550 5150
$Comp
L Electronics-cache:HTU31D U2
U 1 1
P 4700 5200
F 0 "U2" V 4921 5178 50  0000 L CNN
F 1 "HTU31D" V 5012 5178 50  0000 L CNN
F 2 "" H 4700 5200 50  0001 C CNN
F 3 "" H 4700 5200 50  0001 C CNN
	1    4700 5200
	0    1    1    0   
$EndComp
Wire Wire Line
	5650 4850 4250 4850
Wire Wire Line
	4250 4850 4250 5250
Connection ~ 5650 4850
Wire Wire Line
	5750 4950 4350 4950
Wire Wire Line
	4350 4950 4350 5250
Connection ~ 5750 4950
$Comp
L Electronics-rescue:+3.3V-power #PWR?
U 1 1
P 4450 5250
F 0 "#PWR?" H 4450 5100 50  0001 C CNN
F 1 "+3.3V" H 4450 5500 50  0000 C CNN
F 2 "" H 4450 5250 50  0001 C CNN
F 3 "" H 4450 5250 50  0001 C CNN
	1    4450 5250
	1    0    0    -1  
$EndComp
$Comp
L Electronics-rescue:GND-power #PWR?
U 1 1
P 4550 5250
F 0 "#PWR?" H 4550 5000 50  0001 C CNN
F 1 "GND" H 4555 5077 50  0000 C CNN
F 2 "" H 4550 5250 50  0001 C CNN
F 3 "" H 4550 5250 50  0001 C CNN
	1    4550 5250
	-1   0    0    1   
$EndComp
Text Notes 6300 6000 0    50   ~ 0
Display
Text Notes 5250 6400 0    50   ~ 0
Real Time Clock
Text Notes 4100 6000 0    50   ~ 0
Temperature & \nHumidity\nSensor
$EndSCHEMATC
